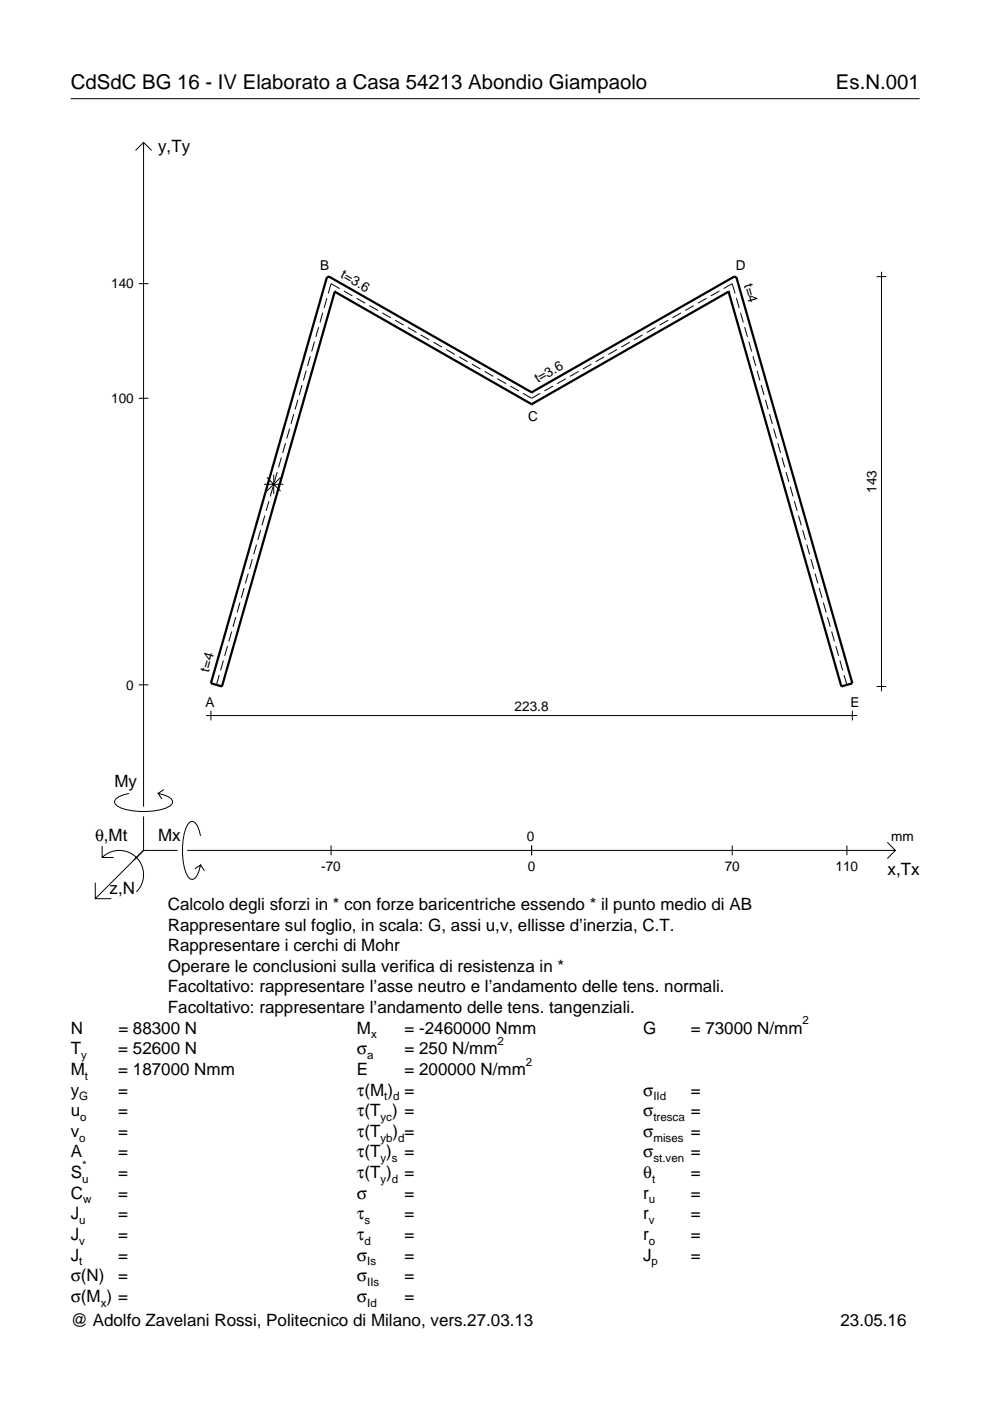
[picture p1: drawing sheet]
<svg xmlns="http://www.w3.org/2000/svg" width="210mm" height="297mm" viewBox="0 0 210 297" stroke-linecap="round" stroke-linejoin="round" font-family="sans-serif">
<g fill="none" stroke="#000" stroke-width=".21">
<path d="M15 20.9h180M28.7 31.9l1.7-1.7 1.8 1.7M30.4 30.2v140.8M185.9 58.7h2M186.9 57.6v89M29.4 60.1h2.1M64.9 78.6l-.6 2.1M65.8 75.5l-.6 2.1M66.7 72.4l-.6 2.1M67.6 69.4l-.6 2M68.4 66.3l-.6 2.1M69.3 63.2l-.6 2.1"/>
<path d="M72 61.2l-1.8-1.1-.6 2.1M72.9 61.7l1.8 1M75.6 63.2l1.8 1.1M78.3 64.8l1.8 1M81 66.3l1.9 1.1M83.8 67.9l1.8 1M86.5 69.4l1.8 1.1M89.2 71l1.8 1M91.9 72.6l1.8 1M94.6 74.1l1.8 1M97.3 75.7l1.8 1M100 77.2l1.9 1"/>
<path d="M102.8 78.8l1.8 1M122.7 78.8l-1.8 1M125.4 77.2l-1.8 1M128.1 75.7l-1.8 1M130.8 74.1l-1.8 1M133.5 72.6l-1.8 1M136.2 71l-1.8 1M139 69.4l-1.9 1.1M141.7 67.9l-1.8 1M144.4 66.3l-1.8 1.1M147.1 64.8l-1.8 1M149.8 63.2l-1.8 1.1"/>
<path d="M152.5 61.7l-1.8 1M153.4 61.2l1.8-1.1 .6 2.1M156.1 63.2l.6 2.1M157 66.3l.6 2.1M157.9 69.4l.6 2M158.8 72.4l.6 2.1M159.6 75.5l.6 2.1M160.5 78.6l.6 2.1M29.4 84.4h2.1M59.6 97l-.5 2.1M60.5 94l-.6 2M61.4 90.9l-.6 2.1"/>
<path d="M62.3 87.8l-.6 2.1M63.2 84.7l-.6 2.1M64 81.7l-.6 2M105.5 80.3l1.8 1M108.2 81.9l1.8 1M110.9 83.4l1.8 1 1.8-1M117.3 81.9l-1.9 1M120 80.3l-1.9 1M161.4 81.7l.6 2M162.3 84.7l.6 2.1M163.2 87.8l.5 2.1M164 90.9l.6 2.1"/>
<path d="M164.9 94l.6 2M165.8 97l.6 2.1M53.5 118.5l-.6 2.1M54.4 115.5l-.6 2M55.3 112.4l-.6 2.1M56 102.7h4.1M56.1 109.3l-.6 2.1M56.6 101.2l2.9 2.9M57 106.2l-.6 2.1M57.9 103.2l-.6 2.1M58 100.6v4.1M58.8 100.1l-.6 2.1"/>
<path d="M59.5 101.2l-2.9 2.9M166.7 100.1l.6 2.1M167.5 103.2l.6 2.1M168.4 106.2l.6 2.1M169.3 109.3l.6 2.1M170.2 112.4l.6 2.1M171.1 115.5l.5 2M171.9 118.5l.6 2.1M48.2 137l-.6 2.1M49.1 133.9l-.6 2.1M50 130.8l-.6 2.1M50.9 127.8l-.6 2"/>
<path d="M51.7 124.7l-.5 2.1M52.6 121.6l-.6 2.1M172.8 121.6l.6 2.1M173.7 124.7l.6 2.1M174.6 127.8l.6 2M175.4 130.8l.6 2.1M176.3 133.9l.6 2.1M177.2 137l.6 2.1M29.4 145.2h2.1M43.7 151.7h138M44.7 150.7v2M46.5 143.1l-.6 2.1"/>
<path d="M47.4 140l-.6 2.1M178.1 140l.6 2.1M179 143.1l.6 2.1M180.7 150.7v2M185.9 145.5h2M21.7 179.4v2.4h2.4M27.3 168.2a3.6 3.6 0 0 0-3 1.7l.1 .5a5.6 5.6 0 0 0 3.8 1.5 13.4 13.4 0 0 0 7.8-1l.5-.5 .1-.5a3.6 3.6 0 0 0-3.1-1.7l.8 1.2M30.4 173.1v7.2M34.7 167.4l-1.2 .8M42.5 177.2a3.6 3.6 0 0 0-1.7-3.1l-.5 .2a5.7 5.7 0 0 0-1.5 3.7 13.3 13.3 0 0 0 1 7.9l.5 .5 .5 .1a3.6 3.6 0 0 0 1.7-3.1l-1.2 .8M70.2 179.3v2M112.7 179.3v2"/>
<path d="M155.2 179.3v2M179.6 179.3v2M188.1 178.6l1.7 1.7-1.7 1.7M20.2 187.2v3.3h3.4M21.7 181.8a5.1 5.1 0 0 1 7.2 0 5.1 5.1 0 0 1 0 7.3M30.4 180.3l-10.2 10.2M30.4 180.3h7.2M39.7 180.3h150.1M42.5 183.4l.8 1.2"/>
</g>
<path d="M71 61.8h.1M71 61.8l-23.9 83.7-2.4-.6 24.6-86.1 .5-.1 42.9 24.5M71 61.8l41.7 23.9M154.5 61.8h.1M154.5 61.8l-41.8 23.9M154.5 61.8l23.9 83.7 2.3-.6-24.6-86.1-.4-.1-43 24.5M112.7 85.7h.1M112.7 83.2h.1" fill="none" stroke="#000" stroke-width=".48"/>
<g font-size="4.3">
<text x="15" y="18.9">CdSdC BG 16 - IV Elaborato a Casa 54213 Abondio Giampaolo</text>
<text x="177.2" y="18.9">Es.N.001</text>
</g>
<g font-size="3.6">
<text x="33.5" y="32.3">y,Ty</text>
<text x="24.3" y="166.9">My</text>
<text x="20.1" y="178.2">θ,Mt</text>
<text x="33.5" y="178.2">Mx</text>
<text x="188.2" y="185.5">x,Tx</text>
<text x="23.2" y="189.6">z,N</text>
<text x="35.6" y="192.9">Calcolo degli sforzi in * con forze baricentriche essendo * il punto medio di AB</text>
<text x="35.6" y="197.3">Rappresentare sul foglio, in scala: G, assi u,v, ellisse d’inerzia, C.T.</text>
<text x="35.6" y="201.7">Rappresentare i cerchi di Mohr</text>
<text x="35.6" y="206">Operare le conclusioni sulla verifica di resistenza in *</text>
<text x="35.6" y="210.4">Facoltativo: rappresentare l’asse neutro e l’andamento delle tens. normali.</text>
<text x="35.6" y="214.8">Facoltativo: rappresentare l’andamento delle tens. tangenziali.</text>
<text x="15" y="219.2">N</text>
<text x="25.1" y="219.2">= 88300 N</text>
<text x="75.7" y="219.2">M</text>
<text x="85.8" y="219.2">= -2460000 Nmm</text>
<text x="136.4" y="219.2">G</text>
<text x="146.5" y="219.2">= 73000 N/mm</text>
<text x="15" y="227.9">M</text>
<text x="15" y="223.5">T</text>
<text x="25.1" y="227.9">= 187000 Nmm</text>
<text x="25.1" y="223.5">= 52600 N</text>
<text x="75.7" y="223.5">σ</text>
<text x="75.7" y="227.9">E</text>
<text x="85.8" y="223.5">= 250 N/mm</text>
<text x="85.8" y="227.9">= 200000 N/mm</text>
<text x="15" y="232.3">y</text>
<text x="25.1" y="232.3">=</text>
<text x="75.7" y="232.3">τ(M ) =</text>
<text x="136.4" y="232.3">σ</text>
<text x="146.5" y="232.3">=</text>
<text x="15" y="236.7">u</text>
<text x="25.1" y="236.7">=</text>
<text x="75.7" y="236.7">τ(T ) =</text>
<text x="136.4" y="236.7">σ</text>
<text x="146.5" y="236.7">=</text>
<text x="15" y="245.4">A</text>
<text x="15" y="241">v</text>
<text x="25.1" y="241">=</text>
<text x="25.1" y="245.4">=</text>
<text x="75.7" y="245.4">τ(T )</text>
<text x="75.7" y="241">τ(T</text>
<text x="83.3" y="241">) =</text>
<text x="85.8" y="245.4">=</text>
<text x="136.4" y="241">σ</text>
<text x="136.4" y="245.4">σ</text>
<text x="146.5" y="241">=</text>
<text x="146.5" y="245.4">=</text>
<text x="15" y="249.8">S</text>
<text x="25.1" y="249.8">=</text>
<text x="75.7" y="249.8">τ(T )</text>
<text x="85.8" y="249.8">=</text>
<text x="136.4" y="249.8">θ</text>
<text x="146.5" y="249.8">=</text>
<text x="15" y="254.2">C</text>
<text x="25.1" y="254.2">=</text>
<text x="75.7" y="254.2">σ</text>
<text x="85.8" y="254.2">=</text>
<text x="136.4" y="254.2">r</text>
<text x="146.5" y="254.2">=</text>
<text x="15" y="262.9">J</text>
<text x="15" y="258.5">J</text>
<text x="25.1" y="262.9">=</text>
<text x="25.1" y="258.5">=</text>
<text x="75.7" y="262.9">τ</text>
<text x="75.7" y="258.5">τ</text>
<text x="85.8" y="262.9">=</text>
<text x="85.8" y="258.5">=</text>
<text x="136.4" y="262.9">r</text>
<text x="136.4" y="258.5">r</text>
<text x="146.5" y="262.9">=</text>
<text x="146.5" y="258.5">=</text>
<text x="15" y="267.3">J</text>
<text x="25.1" y="267.3">=</text>
<text x="75.7" y="267.3">σ</text>
<text x="85.8" y="267.3">=</text>
<text x="136.4" y="267.3">J</text>
<text x="146.5" y="267.3">=</text>
<text x="15" y="271.7">σ(N)</text>
<text x="25.1" y="271.7">=</text>
<text x="75.7" y="271.7">σ</text>
<text x="85.8" y="271.7">=</text>
<text x="15" y="276">σ(M ) =</text>
<text x="15" y="281.2">@ Adolfo Zavelani Rossi, Politecnico di Milano, vers.27.03.13</text>
<text x="75.7" y="276">σ</text>
<text x="85.8" y="276">=</text>
<text x="178.2" y="281.2">23.05.16</text>
</g>
<g font-size="2.9">
<text x="67.9" y="57.3">B</text>
<text x="72.1" y="58.8" transform="rotate(30 72.1 58.8)">t=3.6</text>
<text x="156" y="57.3">D</text>
<text x="23.6" y="61.1">140</text>
<text x="157.7" y="60.5" transform="rotate(74 157.7 60.5)">t=4</text>
<text x="114" y="81.3" transform="rotate(-30 114 81.3)">t=3.6</text>
<text x="23.6" y="85.4">100</text>
<text x="112" y="89.2">C</text>
<text x="185.9" y="104.5" transform="rotate(-90 185.9 104.5)">143</text>
<text x="44.3" y="142.6" transform="rotate(-74 44.3 142.6)">t=4</text>
<text x="26.8" y="146.2">0</text>
<text x="43.6" y="149.8">A</text>
<text x="180.3" y="149.8">E</text>
<text x="109.1" y="150.7">223.8</text>
<text x="111.7" y="178.2">0</text>
<text x="189" y="178.2">mm</text>
<text x="68.1" y="184.7">-70</text>
<text x="111.9" y="184.7">0</text>
<text x="153.6" y="184.7">70</text>
<text x="177.2" y="184.7">110</text>
</g>
<g font-size="2.4">
<text x="78.7" y="220.2">x</text>
<text x="105.5" y="221.5">2</text>
<text x="170.2" y="217.2">2</text>
<text x="17.2" y="224.5">y</text>
<text x="77.9" y="224.5">a</text>
<text x="111.5" y="225.9">2</text>
<text x="16.8" y="233.3">G</text>
<text x="18" y="228.9">t</text>
<text x="81.5" y="233.3">t d</text>
<text x="138.5" y="233.3">IId</text>
<text x="17" y="237.7">o</text>
<text x="80.7" y="237.7">yc</text>
<text x="138.5" y="237.7">tresca</text>
<text x="16.8" y="242">o</text>
<text x="80.7" y="242">yb d</text>
<text x="138.5" y="242">mises</text>
<text x="17.4" y="250.8">u</text>
<text x="17.4" y="247.8">*</text>
<text x="80.7" y="250.8">y d</text>
<text x="80.7" y="246.4">y s</text>
<text x="138.2" y="250.8">t</text>
<text x="138.5" y="246.4">st.ven</text>
<text x="17.6" y="255.2">w</text>
<text x="137.6" y="255.2">u</text>
<text x="16.8" y="263.9">v</text>
<text x="16.8" y="259.5">u</text>
<text x="77.3" y="259.5">s</text>
<text x="77.3" y="263.9">d</text>
<text x="137.6" y="263.9">o</text>
<text x="137.6" y="259.5">v</text>
<text x="16.8" y="268.3">t</text>
<text x="77.9" y="268.3">Is</text>
<text x="138.2" y="268.3">p</text>
<text x="77.9" y="272.7">IIs</text>
<text x="21.4" y="277">x</text>
<text x="77.9" y="277">Id</text>
</g>
</svg>
